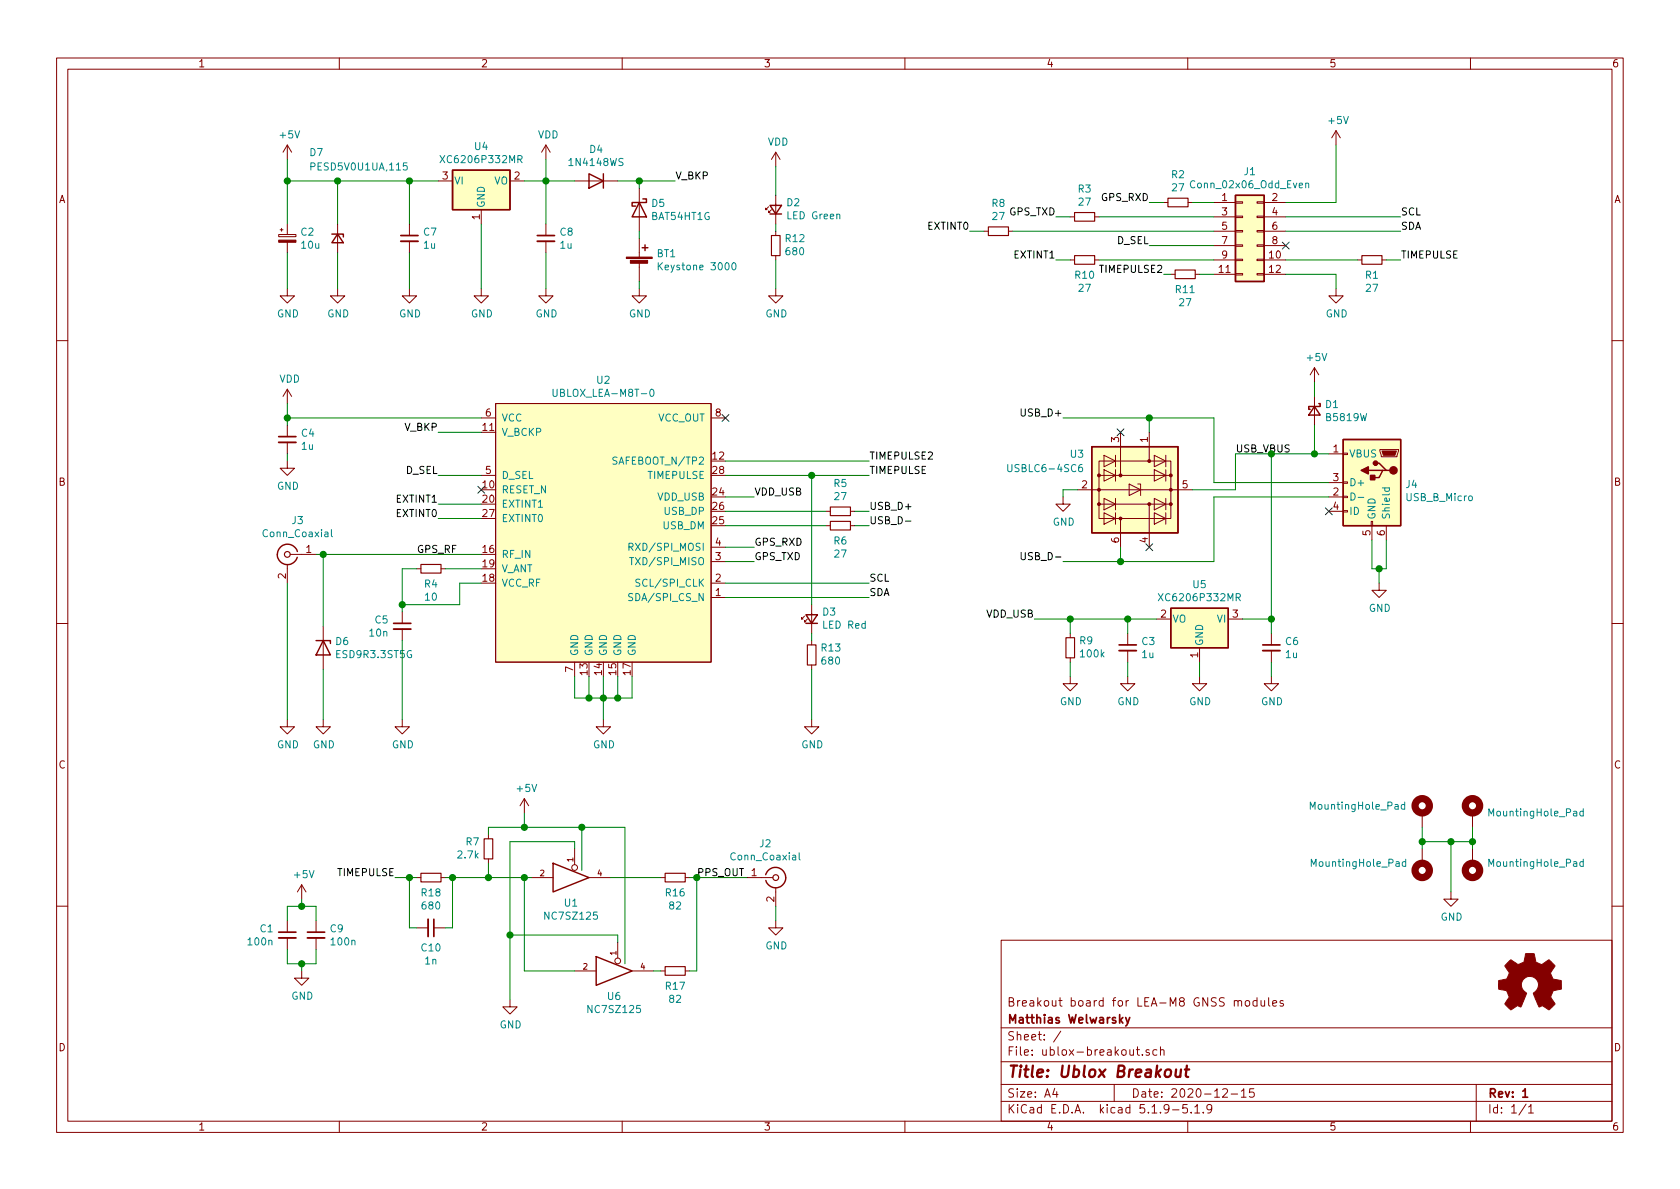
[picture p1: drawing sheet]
EESchema Schematic File Version 4
EELAYER 30 0
EELAYER END
$Descr A4 11693 8268
encoding utf-8
Sheet 1 1
Title "Ublox Breakout"
Date "2020-12-15"
Rev "1"
Comp "Matthias Welwarsky"
Comment1 "Breakout board for LEA-M8 GNSS modules"
Comment2 ""
Comment3 ""
Comment4 ""
$EndDescr
Wire Wire Line
	4000 4700 4000 4850
Wire Wire Line
	4000 4850 4100 4850
Wire Wire Line
	4300 4850 4300 4700
Wire Wire Line
	4100 4700 4100 4850
Connection ~ 4100 4850
Wire Wire Line
	4100 4850 4200 4850
Wire Wire Line
	4200 4700 4200 4850
Connection ~ 4200 4850
Wire Wire Line
	4200 4850 4300 4850
Wire Wire Line
	4200 5000 4200 4850
Wire Wire Line
	2000 4050 2000 5000
Wire Wire Line
	2800 4450 2800 5000
Wire Wire Line
	2800 3950 2900 3950
Wire Wire Line
	2800 3950 2800 4200
Text Label 2900 3850 0    50   ~ 0
GPS_RF
Wire Wire Line
	2000 3150 2000 3200
Wire Wire Line
	5050 3450 5250 3450
Wire Wire Line
	5250 3800 5050 3800
Wire Wire Line
	5250 3900 5050 3900
$Comp
L power:GND #PWR09
U 1 1
P 2000 3200
F 0 "#PWR09" H 2000 2950 50  0001 C CNN
F 1 "GND" H 2005 3027 50  0000 C CNN
F 2 "" H 2000 3200 50  0001 C CNN
F 3 "" H 2000 3200 50  0001 C CNN
	1    2000 3200
	1    0    0    -1  
$EndComp
$Comp
L power:GND #PWR011
U 1 1
P 2000 5000
F 0 "#PWR011" H 2000 4750 50  0001 C CNN
F 1 "GND" H 2005 4827 50  0000 C CNN
F 2 "" H 2000 5000 50  0001 C CNN
F 3 "" H 2000 5000 50  0001 C CNN
	1    2000 5000
	1    0    0    -1  
$EndComp
$Comp
L power:GND #PWR012
U 1 1
P 2800 5000
F 0 "#PWR012" H 2800 4750 50  0001 C CNN
F 1 "GND" H 2805 4827 50  0000 C CNN
F 2 "" H 2800 5000 50  0001 C CNN
F 3 "" H 2800 5000 50  0001 C CNN
	1    2800 5000
	1    0    0    -1  
$EndComp
$Comp
L power:GND #PWR013
U 1 1
P 4200 5000
F 0 "#PWR013" H 4200 4750 50  0001 C CNN
F 1 "GND" H 4205 4827 50  0000 C CNN
F 2 "" H 4200 5000 50  0001 C CNN
F 3 "" H 4200 5000 50  0001 C CNN
	1    4200 5000
	1    0    0    -1  
$EndComp
$Comp
L power:VDD #PWR04
U 1 1
P 2000 2800
F 0 "#PWR04" H 2000 2650 50  0001 C CNN
F 1 "VDD" H 2017 2973 50  0000 C CNN
F 2 "" H 2000 2800 50  0001 C CNN
F 3 "" H 2000 2800 50  0001 C CNN
	1    2000 2800
	1    0    0    -1  
$EndComp
$Comp
L power:+5V #PWR01
U 1 1
P 9300 1000
F 0 "#PWR01" H 9300 850 50  0001 C CNN
F 1 "+5V" H 9315 1173 50  0000 C CNN
F 2 "" H 9300 1000 50  0001 C CNN
F 3 "" H 9300 1000 50  0001 C CNN
	1    9300 1000
	1    0    0    -1  
$EndComp
Text Label 5250 3800 0    50   ~ 0
GPS_RXD
Text Label 5250 3900 0    50   ~ 0
GPS_TXD
Text Label 6050 3550 0    50   ~ 0
USB_D+
Text Label 6050 3650 0    50   ~ 0
USB_D-
Wire Wire Line
	5750 3650 5050 3650
Text Label 5250 3450 0    50   ~ 0
VDD_USB
Wire Wire Line
	4300 4850 4400 4850
Wire Wire Line
	4400 4850 4400 4700
Connection ~ 4300 4850
Wire Wire Line
	2200 3850 2250 3850
Wire Wire Line
	3100 3950 3350 3950
Wire Wire Line
	2800 4200 3200 4200
Wire Wire Line
	3200 4200 3200 4050
Wire Wire Line
	3200 4050 3350 4050
Connection ~ 2800 4200
Wire Wire Line
	2800 4200 2800 4250
Wire Wire Line
	9300 1400 9300 1000
Wire Wire Line
	8950 1400 9300 1400
Wire Wire Line
	8000 1400 8100 1400
Wire Wire Line
	7350 1500 7450 1500
Wire Wire Line
	7350 1800 7450 1800
Wire Wire Line
	8100 1900 8150 1900
Text Label 8000 1400 2    50   ~ 0
GPS_RXD
Text Label 7350 1500 2    50   ~ 0
GPS_TXD
Wire Wire Line
	9750 1800 9650 1800
Wire Wire Line
	9300 1900 8950 1900
Text Label 7350 1800 2    50   ~ 0
EXTINT1
Text Label 6750 1600 2    50   ~ 0
EXTINT0
Text Label 8100 1900 2    50   ~ 0
TIMEPULSE2
Text Label 9750 1800 0    50   ~ 0
TIMEPULSE
$Comp
L power:GND #PWR0106
U 1 1
P 9300 2000
F 0 "#PWR0106" H 9300 1750 50  0001 C CNN
F 1 "GND" H 9305 1827 50  0000 C CNN
F 2 "" H 9300 2000 50  0001 C CNN
F 3 "" H 9300 2000 50  0001 C CNN
	1    9300 2000
	1    0    0    -1  
$EndComp
Wire Wire Line
	9300 1900 9300 2000
Wire Wire Line
	6050 3300 5650 3300
Text Label 6050 3200 0    50   ~ 0
TIMEPULSE2
Wire Wire Line
	6050 3200 5050 3200
Text Label 6050 3300 0    50   ~ 0
TIMEPULSE
Wire Wire Line
	8300 1400 8450 1400
Wire Wire Line
	7650 1500 8450 1500
Wire Wire Line
	7650 1800 8450 1800
Wire Wire Line
	8350 1900 8450 1900
NoConn ~ 3350 3400
Text Label 8600 3150 0    50   ~ 0
USB_VBUS
Wire Wire Line
	8450 3450 9250 3450
Wire Wire Line
	8450 3900 8450 3450
Wire Wire Line
	8450 3350 8450 2900
Wire Wire Line
	9250 3350 8450 3350
Wire Wire Line
	8600 3400 8300 3400
Wire Wire Line
	8600 3150 8600 3400
Wire Wire Line
	9250 3150 9150 3150
Text Label 7400 3900 2    50   ~ 0
USB_D-
Text Label 7400 2900 2    50   ~ 0
USB_D+
Wire Wire Line
	7400 3400 7400 3450
Wire Wire Line
	9600 3950 9650 3950
Wire Wire Line
	9600 3950 9600 4050
$Comp
L power:GND #PWR016
U 1 1
P 9600 4050
F 0 "#PWR016" H 9600 3800 50  0001 C CNN
F 1 "GND" H 9605 3877 50  0000 C CNN
F 2 "" H 9600 4050 50  0001 C CNN
F 3 "" H 9600 4050 50  0001 C CNN
	1    9600 4050
	1    0    0    -1  
$EndComp
$Comp
L power:GND #PWR015
U 1 1
P 7400 3450
F 0 "#PWR015" H 7400 3200 50  0001 C CNN
F 1 "GND" H 7405 3277 50  0000 C CNN
F 2 "" H 7400 3450 50  0001 C CNN
F 3 "" H 7400 3450 50  0001 C CNN
	1    7400 3450
	1    0    0    -1  
$EndComp
Wire Wire Line
	9650 3950 9650 3750
Connection ~ 9600 3950
Wire Wire Line
	9550 3950 9600 3950
Wire Wire Line
	9550 3750 9550 3950
NoConn ~ 9250 3550
Wire Wire Line
	6050 3650 5950 3650
Wire Wire Line
	6050 3550 5950 3550
Wire Wire Line
	5050 3550 5750 3550
Wire Wire Line
	9450 1800 8950 1800
NoConn ~ 8950 1700
Wire Wire Line
	6050 4050 5050 4050
Wire Wire Line
	6050 4150 5050 4150
Text Label 6050 4150 0    50   ~ 0
SDA
Text Label 6050 4050 0    50   ~ 0
SCL
Text Label 9750 1600 0    50   ~ 0
SDA
Text Label 9750 1500 0    50   ~ 0
SCL
Wire Wire Line
	3050 3500 3350 3500
Wire Wire Line
	3050 3600 3350 3600
Text Label 3050 3600 2    50   ~ 0
EXTINT0
Text Label 3050 3500 2    50   ~ 0
EXTINT1
Wire Wire Line
	6750 1600 6850 1600
Wire Wire Line
	7050 1600 8450 1600
Wire Wire Line
	7450 4300 7450 4400
Wire Wire Line
	8850 3150 8850 4300
Wire Wire Line
	8650 4300 8850 4300
Connection ~ 8850 3150
Wire Wire Line
	8850 3150 8600 3150
$Comp
L power:GND #PWR0101
U 1 1
P 7450 4700
F 0 "#PWR0101" H 7450 4450 50  0001 C CNN
F 1 "GND" H 7455 4527 50  0000 C CNN
F 2 "" H 7450 4700 50  0001 C CNN
F 3 "" H 7450 4700 50  0001 C CNN
	1    7450 4700
	1    0    0    -1  
$EndComp
Wire Wire Line
	7450 4600 7450 4700
Wire Wire Line
	7200 4300 7450 4300
Text Label 7200 4300 2    50   ~ 0
VDD_USB
Wire Wire Line
	9150 2950 9150 3150
Connection ~ 9150 3150
Wire Wire Line
	9150 3150 8850 3150
$Comp
L power:+5V #PWR0102
U 1 1
P 9150 2650
F 0 "#PWR0102" H 9150 2500 50  0001 C CNN
F 1 "+5V" H 9165 2823 50  0000 C CNN
F 2 "" H 9150 2650 50  0001 C CNN
F 3 "" H 9150 2650 50  0001 C CNN
	1    9150 2650
	1    0    0    -1  
$EndComp
Wire Wire Line
	9150 2650 9150 2750
Wire Wire Line
	9900 5750 9900 5850
Wire Wire Line
	10250 5750 10250 5850
Wire Wire Line
	9900 5850 10100 5850
Connection ~ 9900 5850
Wire Wire Line
	9900 5850 9900 5900
Wire Wire Line
	10100 6200 10100 5850
Connection ~ 10100 5850
Wire Wire Line
	10100 5850 10250 5850
$Comp
L power:GND #PWR0103
U 1 1
P 10100 6200
F 0 "#PWR0103" H 10100 5950 50  0001 C CNN
F 1 "GND" H 10105 6027 50  0000 C CNN
F 2 "" H 10100 6200 50  0001 C CNN
F 3 "" H 10100 6200 50  0001 C CNN
	1    10100 6200
	1    0    0    -1  
$EndComp
Wire Wire Line
	10250 5850 10250 5900
Connection ~ 10250 5850
NoConn ~ 5050 2900
$Comp
L power:VDD #PWR0104
U 1 1
P 5400 1150
F 0 "#PWR0104" H 5400 1000 50  0001 C CNN
F 1 "VDD" H 5417 1323 50  0000 C CNN
F 2 "" H 5400 1150 50  0001 C CNN
F 3 "" H 5400 1150 50  0001 C CNN
	1    5400 1150
	1    0    0    -1  
$EndComp
Wire Wire Line
	5400 1150 5400 1350
Wire Wire Line
	5400 1550 5400 1600
$Comp
L power:GND #PWR0105
U 1 1
P 5400 2000
F 0 "#PWR0105" H 5400 1750 50  0001 C CNN
F 1 "GND" H 5405 1827 50  0000 C CNN
F 2 "" H 5400 2000 50  0001 C CNN
F 3 "" H 5400 2000 50  0001 C CNN
	1    5400 2000
	1    0    0    -1  
$EndComp
Wire Wire Line
	5400 1800 5400 2000
Wire Wire Line
	5650 4400 5650 4450
$Comp
L power:GND #PWR0107
U 1 1
P 5650 5000
F 0 "#PWR0107" H 5650 4750 50  0001 C CNN
F 1 "GND" H 5655 4827 50  0000 C CNN
F 2 "" H 5650 5000 50  0001 C CNN
F 3 "" H 5650 5000 50  0001 C CNN
	1    5650 5000
	1    0    0    -1  
$EndComp
Wire Wire Line
	5650 4650 5650 5000
Wire Wire Line
	5650 3300 5650 4200
Connection ~ 5650 3300
Wire Wire Line
	5650 3300 5050 3300
$Comp
L power:GND #PWR0108
U 1 1
P 8850 4700
F 0 "#PWR0108" H 8850 4450 50  0001 C CNN
F 1 "GND" H 8855 4527 50  0000 C CNN
F 2 "" H 8850 4700 50  0001 C CNN
F 3 "" H 8850 4700 50  0001 C CNN
	1    8850 4700
	1    0    0    -1  
$EndComp
Wire Wire Line
	8850 4300 8850 4400
Wire Wire Line
	8850 4600 8850 4700
Connection ~ 8850 4300
$Comp
L power:GND #PWR0109
U 1 1
P 3350 2000
F 0 "#PWR0109" H 3350 1750 50  0001 C CNN
F 1 "GND" H 3355 1827 50  0000 C CNN
F 2 "" H 3350 2000 50  0001 C CNN
F 3 "" H 3350 2000 50  0001 C CNN
	1    3350 2000
	1    0    0    -1  
$EndComp
$Comp
L power:+5V #PWR0110
U 1 1
P 2000 1100
F 0 "#PWR0110" H 2000 950 50  0001 C CNN
F 1 "+5V" H 2015 1273 50  0000 C CNN
F 2 "" H 2000 1100 50  0001 C CNN
F 3 "" H 2000 1100 50  0001 C CNN
	1    2000 1100
	1    0    0    -1  
$EndComp
$Comp
L power:VDD #PWR0111
U 1 1
P 3800 1100
F 0 "#PWR0111" H 3800 950 50  0001 C CNN
F 1 "VDD" H 3817 1273 50  0000 C CNN
F 2 "" H 3800 1100 50  0001 C CNN
F 3 "" H 3800 1100 50  0001 C CNN
	1    3800 1100
	1    0    0    -1  
$EndComp
$Comp
L power:GND #PWR0112
U 1 1
P 3800 2000
F 0 "#PWR0112" H 3800 1750 50  0001 C CNN
F 1 "GND" H 3805 1827 50  0000 C CNN
F 2 "" H 3800 2000 50  0001 C CNN
F 3 "" H 3800 2000 50  0001 C CNN
	1    3800 2000
	1    0    0    -1  
$EndComp
$Comp
L power:GND #PWR0113
U 1 1
P 2850 2000
F 0 "#PWR0113" H 2850 1750 50  0001 C CNN
F 1 "GND" H 2855 1827 50  0000 C CNN
F 2 "" H 2850 2000 50  0001 C CNN
F 3 "" H 2850 2000 50  0001 C CNN
	1    2850 2000
	1    0    0    -1  
$EndComp
Wire Wire Line
	2850 1750 2850 2000
Wire Wire Line
	3350 1550 3350 2000
Wire Wire Line
	3800 1100 3800 1250
Wire Wire Line
	3800 1750 3800 2000
Wire Wire Line
	3050 1250 2850 1250
Wire Wire Line
	3650 1250 3800 1250
Connection ~ 3800 1250
Wire Wire Line
	3800 1250 3800 1550
Wire Wire Line
	3800 1250 4000 1250
$Comp
L power:GND #PWR0116
U 1 1
P 4450 2000
F 0 "#PWR0116" H 4450 1750 50  0001 C CNN
F 1 "GND" H 4455 1827 50  0000 C CNN
F 2 "" H 4450 2000 50  0001 C CNN
F 3 "" H 4450 2000 50  0001 C CNN
	1    4450 2000
	1    0    0    -1  
$EndComp
Wire Wire Line
	4450 1950 4450 2000
Wire Wire Line
	2000 2900 3350 2900
Wire Wire Line
	3050 3000 3350 3000
Text Label 3050 3000 2    50   ~ 0
V_BKP
Wire Wire Line
	4700 1250 4450 1250
Connection ~ 4450 1250
Text Label 4700 1250 0    50   ~ 0
V_BKP
Wire Wire Line
	8000 1700 8450 1700
Text Label 8000 1700 2    50   ~ 0
D_SEL
Wire Wire Line
	3050 3300 3350 3300
Text Label 3050 3300 2    50   ~ 0
D_SEL
Wire Wire Line
	2000 2800 2000 2900
Connection ~ 2000 2900
Wire Wire Line
	2000 2900 2000 2950
$Comp
L power:GND #PWR0120
U 1 1
P 2250 5000
F 0 "#PWR0120" H 2250 4750 50  0001 C CNN
F 1 "GND" H 2255 4827 50  0000 C CNN
F 2 "" H 2250 5000 50  0001 C CNN
F 3 "" H 2250 5000 50  0001 C CNN
	1    2250 5000
	1    0    0    -1  
$EndComp
Wire Wire Line
	2250 3850 2250 4350
Wire Wire Line
	2250 4650 2250 5000
Connection ~ 2250 3850
Wire Wire Line
	2250 3850 3350 3850
Wire Wire Line
	4300 1250 4450 1250
Wire Wire Line
	4450 1250 4450 1300
Wire Wire Line
	4450 1600 4450 1650
$Comp
L power:GND #PWR02
U 1 1
P 2000 2000
F 0 "#PWR02" H 2000 1750 50  0001 C CNN
F 1 "GND" H 2005 1827 50  0000 C CNN
F 2 "" H 2000 2000 50  0001 C CNN
F 3 "" H 2000 2000 50  0001 C CNN
	1    2000 2000
	1    0    0    -1  
$EndComp
Wire Wire Line
	2000 1750 2000 2000
Wire Wire Line
	2850 1250 2850 1550
Connection ~ 2850 1250
Wire Wire Line
	2850 1250 2350 1250
$Comp
L power:GND #PWR0121
U 1 1
P 8350 4700
F 0 "#PWR0121" H 8350 4450 50  0001 C CNN
F 1 "GND" H 8355 4527 50  0000 C CNN
F 2 "" H 8350 4700 50  0001 C CNN
F 3 "" H 8350 4700 50  0001 C CNN
	1    8350 4700
	1    0    0    -1  
$EndComp
Wire Wire Line
	8350 4600 8350 4700
$Comp
L power:GND #PWR0122
U 1 1
P 7850 4700
F 0 "#PWR0122" H 7850 4450 50  0001 C CNN
F 1 "GND" H 7855 4527 50  0000 C CNN
F 2 "" H 7850 4700 50  0001 C CNN
F 3 "" H 7850 4700 50  0001 C CNN
	1    7850 4700
	1    0    0    -1  
$EndComp
Wire Wire Line
	7450 4300 7850 4300
Connection ~ 7450 4300
Wire Wire Line
	7850 4300 7850 4400
Wire Wire Line
	7850 4600 7850 4700
Connection ~ 7850 4300
Wire Wire Line
	7850 4300 8050 4300
Wire Wire Line
	7400 2900 8000 2900
Wire Wire Line
	7400 3400 7500 3400
Wire Wire Line
	8000 2900 8000 3000
Connection ~ 8000 2900
Wire Wire Line
	8000 2900 8450 2900
NoConn ~ 7800 3000
NoConn ~ 8000 3800
Wire Wire Line
	2100 6700 2100 6750
$Comp
L power:GND #PWR0119
U 1 1
P 2100 6750
F 0 "#PWR0119" H 2100 6500 50  0001 C CNN
F 1 "GND" H 2105 6577 50  0000 C CNN
F 2 "" H 2100 6750 50  0001 C CNN
F 3 "" H 2100 6750 50  0001 C CNN
	1    2100 6750
	1    0    0    -1  
$EndComp
$Comp
L power:+5V #PWR0118
U 1 1
P 2100 6250
F 0 "#PWR0118" H 2100 6100 50  0001 C CNN
F 1 "+5V" H 2115 6423 50  0000 C CNN
F 2 "" H 2100 6250 50  0001 C CNN
F 3 "" H 2100 6250 50  0001 C CNN
	1    2100 6250
	1    0    0    -1  
$EndComp
Text Label 2750 6100 2    50   ~ 0
TIMEPULSE
$Comp
L power:GND #PWR0115
U 1 1
P 5400 6400
F 0 "#PWR0115" H 5400 6150 50  0001 C CNN
F 1 "GND" H 5405 6227 50  0000 C CNN
F 2 "" H 5400 6400 50  0001 C CNN
F 3 "" H 5400 6400 50  0001 C CNN
	1    5400 6400
	1    0    0    -1  
$EndComp
Wire Wire Line
	5400 6300 5400 6400
Wire Wire Line
	4800 6100 4850 6100
Wire Wire Line
	4850 6100 5200 6100
Text Label 4850 6100 0    50   ~ 0
PPS_OUT
Connection ~ 4850 6100
Wire Wire Line
	4850 6750 4850 6100
Wire Wire Line
	4250 6100 4600 6100
Wire Wire Line
	7800 3800 7800 3900
Wire Wire Line
	7400 3900 7800 3900
Wire Wire Line
	7800 3900 8450 3900
Connection ~ 7800 3900
$Comp
L Connector:Conn_Coaxial J3
U 1 1
P 2000 3850
F 0 "J3" H 1928 4088 50  0000 C CNN
F 1 "Conn_Coaxial" H 1928 3997 50  0000 C CNN
F 2 "Connector_Coaxial:SMA_Amphenol_132134_Vertical" H 2000 3850 50  0001 C CNN
F 3 " ~" H 2000 3850 50  0001 C CNN
	1    2000 3850
	-1   0    0    -1  
$EndComp
$Comp
L Device:C_Small C5
U 1 1
P 2800 4350
F 0 "C5" H 2708 4396 50  0000 R CNN
F 1 "10n" H 2708 4305 50  0000 R CNN
F 2 "Capacitor_SMD:C_0603_1608Metric" H 2800 4350 50  0001 C CNN
F 3 "~" H 2800 4350 50  0001 C CNN
F 4 "C57112" H 2800 4350 50  0001 C CNN "JLCPN"
F 5 "0603B103K500NT" H 2800 4350 50  0001 C CNN "MPN"
	1    2800 4350
	1    0    0    -1  
$EndComp
$Comp
L Device:R_Small R4
U 1 1
P 3000 3950
F 0 "R4" V 3104 3950 50  0000 C CNN
F 1 "10" V 3195 3950 50  0000 C CNN
F 2 "Resistor_SMD:R_0603_1608Metric" H 3000 3950 50  0001 C CNN
F 3 "~" H 3000 3950 50  0001 C CNN
F 4 "C22859" H 3000 3950 50  0001 C CNN "JLCPN"
	1    3000 3950
	0    1    1    0   
$EndComp
$Comp
L Device:C_Small C4
U 1 1
P 2000 3050
F 0 "C4" H 2092 3096 50  0000 L CNN
F 1 "1u" H 2092 3005 50  0000 L CNN
F 2 "Capacitor_SMD:C_0603_1608Metric" H 2000 3050 50  0001 C CNN
F 3 "~" H 2000 3050 50  0001 C CNN
F 4 "C29936" H 2000 3050 50  0001 C CNN "JLCPN"
	1    2000 3050
	1    0    0    -1  
$EndComp
$Comp
L Device:R_Small R2
U 1 1
P 8200 1400
F 0 "R2" V 8004 1400 50  0000 C CNN
F 1 "27" V 8095 1400 50  0000 C CNN
F 2 "Resistor_SMD:R_0603_1608Metric" H 8200 1400 50  0001 C CNN
F 3 "~" H 8200 1400 50  0001 C CNN
F 4 "C25190" H 8200 1400 50  0001 C CNN "JLCPN"
	1    8200 1400
	0    1    1    0   
$EndComp
$Comp
L Device:R_Small R3
U 1 1
P 7550 1500
F 0 "R3" V 7354 1500 50  0000 C CNN
F 1 "27" V 7445 1500 50  0000 C CNN
F 2 "Resistor_SMD:R_0603_1608Metric" H 7550 1500 50  0001 C CNN
F 3 "~" H 7550 1500 50  0001 C CNN
F 4 "C25190" H 7550 1500 50  0001 C CNN "JLCPN"
	1    7550 1500
	0    1    1    0   
$EndComp
$Comp
L Device:R_Small R1
U 1 1
P 9550 1800
F 0 "R1" V 9654 1800 50  0000 C CNN
F 1 "27" V 9745 1800 50  0000 C CNN
F 2 "Resistor_SMD:R_0603_1608Metric" H 9550 1800 50  0001 C CNN
F 3 "~" H 9550 1800 50  0001 C CNN
F 4 "C25190" H 9550 1800 50  0001 C CNN "JLCPN"
	1    9550 1800
	0    1    1    0   
$EndComp
$Comp
L Device:R_Small R5
U 1 1
P 5850 3550
F 0 "R5" V 5654 3550 50  0000 C CNN
F 1 "27" V 5745 3550 50  0000 C CNN
F 2 "Resistor_SMD:R_0603_1608Metric" H 5850 3550 50  0001 C CNN
F 3 "~" H 5850 3550 50  0001 C CNN
F 4 "C25190" H 5850 3550 50  0001 C CNN "JLCPN"
	1    5850 3550
	0    1    1    0   
$EndComp
$Comp
L Device:R_Small R6
U 1 1
P 5850 3650
F 0 "R6" V 5954 3650 50  0000 C CNN
F 1 "27" V 6045 3650 50  0000 C CNN
F 2 "Resistor_SMD:R_0603_1608Metric" H 5850 3650 50  0001 C CNN
F 3 "~" H 5850 3650 50  0001 C CNN
F 4 "C25190" H 5850 3650 50  0001 C CNN "JLCPN"
	1    5850 3650
	0    1    1    0   
$EndComp
$Comp
L project:UBLOX_LEA-M8T-0 U2
U 1 1
P 4200 3250
F 0 "U2" H 4200 3865 50  0000 C CNN
F 1 "UBLOX_LEA-M8T-0" H 4200 3774 50  0000 C CNN
F 2 "RF_GPS:ublox_LEA" H 4200 3250 50  0001 C CNN
F 3 "" H 4200 3250 50  0001 C CNN
	1    4200 3250
	1    0    0    -1  
$EndComp
$Comp
L Connector_Generic:Conn_02x06_Odd_Even J1
U 1 1
P 8650 1600
F 0 "J1" H 8700 2017 50  0000 C CNN
F 1 "Conn_02x06_Odd_Even" H 8700 1926 50  0000 C CNN
F 2 "Connector_PinHeader_2.54mm:PinHeader_2x06_P2.54mm_Vertical" H 8650 1600 50  0001 C CNN
F 3 "~" H 8650 1600 50  0001 C CNN
	1    8650 1600
	1    0    0    -1  
$EndComp
$Comp
L Device:R_Small R10
U 1 1
P 7550 1800
F 0 "R10" V 7654 1800 50  0000 C CNN
F 1 "27" V 7745 1800 50  0000 C CNN
F 2 "Resistor_SMD:R_0603_1608Metric" H 7550 1800 50  0001 C CNN
F 3 "~" H 7550 1800 50  0001 C CNN
F 4 "C25190" H 7550 1800 50  0001 C CNN "JLCPN"
	1    7550 1800
	0    1    1    0   
$EndComp
$Comp
L Device:R_Small R11
U 1 1
P 8250 1900
F 0 "R11" V 8354 1900 50  0000 C CNN
F 1 "27" V 8445 1900 50  0000 C CNN
F 2 "Resistor_SMD:R_0603_1608Metric" H 8250 1900 50  0001 C CNN
F 3 "~" H 8250 1900 50  0001 C CNN
F 4 "C25190" H 8250 1900 50  0001 C CNN "JLCPN"
	1    8250 1900
	0    1    1    0   
$EndComp
$Comp
L ublox-breakout-rescue:USB_B_Micro-Connector J4
U 1 1
P 9550 3350
F 0 "J4" H 9320 3339 50  0000 R CNN
F 1 "USB_B_Micro" H 9320 3248 50  0000 R CNN
F 2 "Connector_USB:USB_Micro-B_Molex_47346-0001" H 9700 3300 50  0001 C CNN
F 3 "~" H 9700 3300 50  0001 C CNN
	1    9550 3350
	-1   0    0    -1  
$EndComp
$Comp
L Device:R_Small R8
U 1 1
P 6950 1600
F 0 "R8" V 6754 1600 50  0000 C CNN
F 1 "27" V 6845 1600 50  0000 C CNN
F 2 "Resistor_SMD:R_0603_1608Metric" H 6950 1600 50  0001 C CNN
F 3 "~" H 6950 1600 50  0001 C CNN
F 4 "C25190" H 6950 1600 50  0001 C CNN "JLCPN"
	1    6950 1600
	0    1    1    0   
$EndComp
$Comp
L Device:R_Small R9
U 1 1
P 7450 4500
F 0 "R9" H 7391 4454 50  0000 R CNN
F 1 "100k" H 7391 4545 50  0000 R CNN
F 2 "Resistor_SMD:R_0603_1608Metric" H 7450 4500 50  0001 C CNN
F 3 "~" H 7450 4500 50  0001 C CNN
F 4 "C25803" H 7450 4500 50  0001 C CNN "JLCPN"
	1    7450 4500
	-1   0    0    1   
$EndComp
$Comp
L Device:D_Schottky_Small D1
U 1 1
P 9150 2850
F 0 "D1" V 9104 2920 50  0000 L CNN
F 1 "B5819W" V 9195 2920 50  0000 L CNN
F 2 "Diode_SMD:D_SOD-123" V 9150 2850 50  0001 C CNN
F 3 "~" V 9150 2850 50  0001 C CNN
F 4 "C8598" H 9150 2850 50  0001 C CNN "JLCPN"
F 5 "B5819W" H 9150 2850 50  0001 C CNN "MPN"
	1    9150 2850
	0    1    1    0   
$EndComp
$Comp
L Mechanical:MountingHole_Pad H2
U 1 1
P 10250 5650
F 0 "H2" H 10350 5699 50  0001 L CNN
F 1 "MountingHole_Pad" H 10350 5653 50  0000 L CNN
F 2 "MountingHole:MountingHole_2.2mm_M2_Pad_Via" H 10250 5650 50  0001 C CNN
F 3 "~" H 10250 5650 50  0001 C CNN
	1    10250 5650
	1    0    0    -1  
$EndComp
$Comp
L Mechanical:MountingHole_Pad H1
U 1 1
P 9900 5650
F 0 "H1" H 10000 5699 50  0001 L CNN
F 1 "MountingHole_Pad" H 9450 5700 50  0000 C CNN
F 2 "MountingHole:MountingHole_2.2mm_M2_Pad_Via" H 9900 5650 50  0001 C CNN
F 3 "~" H 9900 5650 50  0001 C CNN
	1    9900 5650
	1    0    0    -1  
$EndComp
$Comp
L Mechanical:MountingHole_Pad H3
U 1 1
P 9900 6000
F 0 "H3" H 10000 6049 50  0001 L CNN
F 1 "MountingHole_Pad" H 9999 6003 50  0000 L CNN
F 2 "MountingHole:MountingHole_2.2mm_M2_Pad_Via" H 9900 6000 50  0001 C CNN
F 3 "~" H 9900 6000 50  0001 C CNN
	1    9900 6000
	-1   0    0    1   
$EndComp
$Comp
L Mechanical:MountingHole_Pad H4
U 1 1
P 10250 6000
F 0 "H4" H 10350 6049 50  0001 L CNN
F 1 "MountingHole_Pad" H 10150 6003 50  0000 R CNN
F 2 "MountingHole:MountingHole_2.2mm_M2_Pad_Via" H 10250 6000 50  0001 C CNN
F 3 "~" H 10250 6000 50  0001 C CNN
	1    10250 6000
	-1   0    0    1   
$EndComp
$Comp
L Device:LED_Small D2
U 1 1
P 5400 1450
F 0 "D2" V 5446 1380 50  0000 R CNN
F 1 "LED Green" V 5355 1380 50  0000 R CNN
F 2 "LED_SMD:LED_0603_1608Metric" V 5400 1450 50  0001 C CNN
F 3 "~" V 5400 1450 50  0001 C CNN
F 4 "C72043" H 5400 1450 50  0001 C CNN "JLCPN"
	1    5400 1450
	0    -1   -1   0   
$EndComp
$Comp
L Device:R_Small R12
U 1 1
P 5400 1700
F 0 "R12" H 5341 1654 50  0000 R CNN
F 1 "680" H 5341 1745 50  0000 R CNN
F 2 "Resistor_SMD:R_0603_1608Metric" H 5400 1700 50  0001 C CNN
F 3 "~" H 5400 1700 50  0001 C CNN
F 4 "C23228" H 5400 1700 50  0001 C CNN "JLCPN"
	1    5400 1700
	-1   0    0    1   
$EndComp
$Comp
L Device:LED_Small D3
U 1 1
P 5650 4300
F 0 "D3" V 5696 4230 50  0000 R CNN
F 1 "LED Red" V 5605 4230 50  0000 R CNN
F 2 "LED_SMD:LED_0603_1608Metric" V 5650 4300 50  0001 C CNN
F 3 "~" V 5650 4300 50  0001 C CNN
F 4 "C2286" H 5650 4300 50  0001 C CNN "JLCPN"
	1    5650 4300
	0    -1   -1   0   
$EndComp
$Comp
L Device:R_Small R13
U 1 1
P 5650 4550
F 0 "R13" H 5591 4504 50  0000 R CNN
F 1 "680" H 5591 4595 50  0000 R CNN
F 2 "Resistor_SMD:R_0603_1608Metric" H 5650 4550 50  0001 C CNN
F 3 "~" H 5650 4550 50  0001 C CNN
F 4 "C23228" H 5650 4550 50  0001 C CNN "JLCPN"
	1    5650 4550
	-1   0    0    1   
$EndComp
$Comp
L Device:C_Small C6
U 1 1
P 8850 4500
F 0 "C6" H 8942 4546 50  0000 L CNN
F 1 "1u" H 8942 4455 50  0000 L CNN
F 2 "Capacitor_SMD:C_0603_1608Metric" H 8850 4500 50  0001 C CNN
F 3 "~" H 8850 4500 50  0001 C CNN
F 4 "C29936" H 8850 4500 50  0001 C CNN "JLCPN"
	1    8850 4500
	1    0    0    -1  
$EndComp
$Comp
L Regulator_Linear:XC6206PxxxMR U4
U 1 1
P 3350 1250
F 0 "U4" H 3350 1492 50  0000 C CNN
F 1 "XC6206P332MR" H 3350 1401 50  0000 C CNN
F 2 "Package_TO_SOT_SMD:SOT-23" H 3350 1475 50  0001 C CIN
F 3 "https://www.torexsemi.com/file/xc6206/XC6206.pdf" H 3350 1250 50  0001 C CNN
F 4 "C5446" H 3350 1250 50  0001 C CNN "JLCPN"
	1    3350 1250
	1    0    0    -1  
$EndComp
$Comp
L Device:C_Small C7
U 1 1
P 2850 1650
F 0 "C7" H 2942 1696 50  0000 L CNN
F 1 "1u" H 2942 1605 50  0000 L CNN
F 2 "Capacitor_SMD:C_0603_1608Metric" H 2850 1650 50  0001 C CNN
F 3 "~" H 2850 1650 50  0001 C CNN
F 4 "C29936" H 2850 1650 50  0001 C CNN "JLCPN"
	1    2850 1650
	1    0    0    -1  
$EndComp
$Comp
L Device:C_Small C8
U 1 1
P 3800 1650
F 0 "C8" H 3892 1696 50  0000 L CNN
F 1 "1u" H 3892 1605 50  0000 L CNN
F 2 "Capacitor_SMD:C_0603_1608Metric" H 3800 1650 50  0001 C CNN
F 3 "~" H 3800 1650 50  0001 C CNN
F 4 "C29936" H 3800 1650 50  0001 C CNN "JLCPN"
	1    3800 1650
	1    0    0    -1  
$EndComp
$Comp
L Device:Battery_Cell BT1
U 1 1
P 4450 1850
F 0 "BT1" H 4568 1946 50  0000 L CNN
F 1 "Keystone 3000" H 4568 1855 50  0000 L CNN
F 2 "Battery:BatteryHolder_Keystone_3000_1x12mm" V 4450 1910 50  0001 C CNN
F 3 "~" V 4450 1910 50  0001 C CNN
	1    4450 1850
	1    0    0    -1  
$EndComp
$Comp
L Diode:1N4148WS D4
U 1 1
P 4150 1250
F 0 "D4" H 4150 1033 50  0000 C CNN
F 1 "1N4148WS" H 4150 1124 50  0000 C CNN
F 2 "Diode_SMD:D_SOD-323" H 4150 1075 50  0001 C CNN
F 3 "https://www.vishay.com/docs/85751/1n4148ws.pdf" H 4150 1250 50  0001 C CNN
F 4 "C2128" H 4150 1250 50  0001 C CNN "JLCPN"
	1    4150 1250
	-1   0    0    1   
$EndComp
$Comp
L Connector:Conn_Coaxial J2
U 1 1
P 5400 6100
F 0 "J2" H 5328 6338 50  0000 C CNN
F 1 "Conn_Coaxial" H 5328 6247 50  0000 C CNN
F 2 "Connector_Coaxial:SMA_Amphenol_132134_Vertical" H 5400 6100 50  0001 C CNN
F 3 " ~" H 5400 6100 50  0001 C CNN
	1    5400 6100
	1    0    0    -1  
$EndComp
$Comp
L Device:R_Small R16
U 1 1
P 4700 6100
F 0 "R16" V 4804 6100 50  0000 C CNN
F 1 "82" V 4895 6100 50  0000 C CNN
F 2 "Resistor_SMD:R_0603_1608Metric" H 4700 6100 50  0001 C CNN
F 3 "~" H 4700 6100 50  0001 C CNN
F 4 "C23255" H 4700 6100 50  0001 C CNN "JLCPN"
	1    4700 6100
	0    1    1    0   
$EndComp
$Comp
L Device:R_Small R17
U 1 1
P 4700 6750
F 0 "R17" V 4804 6750 50  0000 C CNN
F 1 "82" V 4895 6750 50  0000 C CNN
F 2 "Resistor_SMD:R_0603_1608Metric" H 4700 6750 50  0001 C CNN
F 3 "~" H 4700 6750 50  0001 C CNN
F 4 "C23255" H 4700 6750 50  0001 C CNN "JLCPN"
	1    4700 6750
	0    1    1    0   
$EndComp
$Comp
L Device:C_Small C1
U 1 1
P 2000 6500
F 0 "C1" H 1908 6546 50  0000 R CNN
F 1 "100n" H 1908 6455 50  0000 R CNN
F 2 "Capacitor_SMD:C_0603_1608Metric" H 2000 6500 50  0001 C CNN
F 3 "~" H 2000 6500 50  0001 C CNN
F 4 "C14663" H 2000 6500 50  0001 C CNN "JLCPN"
	1    2000 6500
	1    0    0    -1  
$EndComp
$Comp
L Device:D_Zener D6
U 1 1
P 2250 4500
F 0 "D6" V 2204 4580 50  0000 L CNN
F 1 "ESD9R3.3ST5G" V 2295 4580 50  0000 L CNN
F 2 "Diode_SMD:D_SOD-923" V 2250 4500 50  0001 C CNN
F 3 "~" V 2250 4500 50  0001 C CNN
	1    2250 4500
	0    1    1    0   
$EndComp
$Comp
L Device:D_Schottky D5
U 1 1
P 4450 1450
F 0 "D5" V 4404 1530 50  0000 L CNN
F 1 "BAT54HT1G" V 4495 1530 50  0000 L CNN
F 2 "Diode_SMD:D_SOD-323" V 4450 1450 50  0001 C CNN
F 3 "~" V 4450 1450 50  0001 C CNN
F 4 "C21107" H 4450 1450 50  0001 C CNN "JLCPN"
	1    4450 1450
	0    1    1    0   
$EndComp
$Comp
L Device:CP_Small C2
U 1 1
P 2000 1650
F 0 "C2" H 2088 1696 50  0000 L CNN
F 1 "10u" H 2088 1605 50  0000 L CNN
F 2 "Capacitor_Tantalum_SMD:CP_EIA-3216-18_Kemet-A" H 2000 1650 50  0001 C CNN
F 3 "~" H 2000 1650 50  0001 C CNN
F 4 "C7171" H 2000 1650 50  0001 C CNN "JLCPN"
	1    2000 1650
	1    0    0    -1  
$EndComp
$Comp
L Graphic:Logo_Open_Hardware_Small OSHW1
U 1 1
P 10650 6850
F 0 "OSHW1" H 10650 7125 50  0001 C CNN
F 1 "Logo_Open_Hardware_Small" H 10650 6625 50  0001 C CNN
F 2 "Symbol:OSHW-Logo2_9.8x8mm_SilkScreen" H 10650 6850 50  0001 C CNN
F 3 "~" H 10650 6850 50  0001 C CNN
	1    10650 6850
	1    0    0    -1  
$EndComp
$Comp
L Regulator_Linear:XC6206PxxxMR U5
U 1 1
P 8350 4300
F 0 "U5" H 8350 4542 50  0000 C CNN
F 1 "XC6206P332MR" H 8350 4451 50  0000 C CNN
F 2 "Package_TO_SOT_SMD:SOT-23" H 8350 4525 50  0001 C CIN
F 3 "https://www.torexsemi.com/file/xc6206/XC6206.pdf" H 8350 4300 50  0001 C CNN
F 4 "C5446" H 8350 4300 50  0001 C CNN "JLCPN"
	1    8350 4300
	-1   0    0    -1  
$EndComp
$Comp
L Device:C_Small C3
U 1 1
P 7850 4500
F 0 "C3" H 7942 4546 50  0000 L CNN
F 1 "1u" H 7942 4455 50  0000 L CNN
F 2 "Capacitor_SMD:C_0603_1608Metric" H 7850 4500 50  0001 C CNN
F 3 "~" H 7850 4500 50  0001 C CNN
F 4 "C29936" H 7850 4500 50  0001 C CNN "JLCPN"
	1    7850 4500
	1    0    0    -1  
$EndComp
$Comp
L Power_Protection:USBLC6-4SC6 U3
U 1 1
P 7900 3400
F 0 "U3" V 7650 3050 50  0000 R CNN
F 1 "USBLC6-4SC6" V 7750 3050 50  0000 R CNN
F 2 "Package_TO_SOT_SMD:SOT-23-6" H 7900 2900 50  0001 C CNN
F 3 "https://www.st.com/resource/en/datasheet/usblc6-4.pdf" H 8100 3750 50  0001 C CNN
F 4 "C111212" H 7900 3400 50  0001 C CNN "JLCPN"
	1    7900 3400
	0    1    1    0   
$EndComp
$Comp
L 74xGxx:74LVC1G125 U1
U 1 1
P 4000 6100
F 0 "U1" H 3975 5925 50  0000 C CNN
F 1 "NC7SZ125" H 3975 5834 50  0000 C CNN
F 2 "Package_TO_SOT_SMD:SOT-353_SC-70-5" H 4000 6100 50  0001 C CNN
F 3 "http://www.ti.com/lit/sg/scyt129e/scyt129e.pdf" H 4000 6100 50  0001 C CNN
F 4 "C112084" H 4000 6100 50  0001 C CNN "JLCPN"
	1    4000 6100
	1    0    0    -1  
$EndComp
$Comp
L 74xGxx:74LVC1G125 U6
U 1 1
P 4300 6750
F 0 "U6" H 4275 6575 50  0000 C CNN
F 1 "NC7SZ125" H 4275 6484 50  0000 C CNN
F 2 "Package_TO_SOT_SMD:SOT-353_SC-70-5" H 4300 6750 50  0001 C CNN
F 3 "http://www.ti.com/lit/sg/scyt129e/scyt129e.pdf" H 4300 6750 50  0001 C CNN
F 4 "C112084" H 4300 6750 50  0001 C CNN "JLCPN"
	1    4300 6750
	1    0    0    -1  
$EndComp
$Comp
L Device:R_Small R18
U 1 1
P 3000 6100
F 0 "R18" V 3104 6100 50  0000 C CNN
F 1 "680" V 3195 6100 50  0000 C CNN
F 2 "Resistor_SMD:R_0603_1608Metric" H 3000 6100 50  0001 C CNN
F 3 "~" H 3000 6100 50  0001 C CNN
F 4 "C23228" H 3000 6100 50  0001 C CNN "JLCPN"
	1    3000 6100
	0    1    1    0   
$EndComp
$Comp
L Device:R_Small R7
U 1 1
P 3400 5900
F 0 "R7" H 3459 5854 50  0000 L CNN
F 1 "2.7k" H 3459 5945 50  0000 L CNN
F 2 "Resistor_SMD:R_0603_1608Metric" H 3400 5900 50  0001 C CNN
F 3 "~" H 3400 5900 50  0001 C CNN
F 4 "C13167" H 3400 5900 50  0001 C CNN "JLCPN"
	1    3400 5900
	-1   0    0    1   
$EndComp
Wire Wire Line
	2750 6100 2850 6100
Wire Wire Line
	3100 6100 3150 6100
Wire Wire Line
	3400 6000 3400 6100
Connection ~ 3400 6100
Wire Wire Line
	3400 6100 3650 6100
Wire Wire Line
	3650 6100 3650 6750
Wire Wire Line
	3650 6750 4000 6750
Connection ~ 3650 6100
Wire Wire Line
	3650 6100 3700 6100
Wire Wire Line
	3400 5750 3400 5800
Wire Wire Line
	3400 5750 3650 5750
Wire Wire Line
	4050 5750 4050 6050
Wire Wire Line
	4800 6750 4850 6750
Wire Wire Line
	4550 6750 4600 6750
Wire Wire Line
	4050 5750 4350 5750
Wire Wire Line
	4350 5750 4350 6700
Connection ~ 4050 5750
$Comp
L power:+5V #PWR0117
U 1 1
P 3650 5650
F 0 "#PWR0117" H 3650 5500 50  0001 C CNN
F 1 "+5V" H 3665 5823 50  0000 C CNN
F 2 "" H 3650 5650 50  0001 C CNN
F 3 "" H 3650 5650 50  0001 C CNN
	1    3650 5650
	1    0    0    -1  
$EndComp
Wire Wire Line
	2100 6250 2100 6300
Wire Wire Line
	3650 5650 3650 5750
Connection ~ 3650 5750
Wire Wire Line
	3650 5750 4050 5750
$Comp
L Device:C_Small C9
U 1 1
P 2200 6500
F 0 "C9" H 2292 6546 50  0000 L CNN
F 1 "100n" H 2292 6455 50  0000 L CNN
F 2 "Capacitor_SMD:C_0603_1608Metric" H 2200 6500 50  0001 C CNN
F 3 "~" H 2200 6500 50  0001 C CNN
F 4 "C14663" H 2200 6500 50  0001 C CNN "JLCPN"
	1    2200 6500
	1    0    0    -1  
$EndComp
Wire Wire Line
	2000 6400 2000 6300
Wire Wire Line
	2000 6300 2100 6300
Wire Wire Line
	2200 6300 2200 6400
Connection ~ 2100 6300
Wire Wire Line
	2100 6300 2200 6300
Wire Wire Line
	2000 6600 2000 6700
Wire Wire Line
	2000 6700 2100 6700
Wire Wire Line
	2200 6700 2200 6600
Connection ~ 2100 6700
Wire Wire Line
	2100 6700 2200 6700
Wire Wire Line
	4000 5900 4000 5850
Wire Wire Line
	4000 5850 3550 5850
Wire Wire Line
	3550 5850 3550 6500
Wire Wire Line
	4300 6550 4300 6500
Wire Wire Line
	4300 6500 3550 6500
Connection ~ 3550 6500
Wire Wire Line
	3550 6500 3550 6950
$Comp
L power:GND #PWR0123
U 1 1
P 3550 6950
F 0 "#PWR0123" H 3550 6700 50  0001 C CNN
F 1 "GND" H 3555 6777 50  0000 C CNN
F 2 "" H 3550 6950 50  0001 C CNN
F 3 "" H 3550 6950 50  0001 C CNN
	1    3550 6950
	1    0    0    -1  
$EndComp
$Comp
L Device:C_Small C10
U 1 1
P 3000 6450
F 0 "C10" V 3137 6450 50  0000 C CNN
F 1 "1n" V 3228 6450 50  0000 C CNN
F 2 "Capacitor_SMD:C_0603_1608Metric" H 3000 6450 50  0001 C CNN
F 3 "~" H 3000 6450 50  0001 C CNN
F 4 "C1588" H 3000 6450 50  0001 C CNN "JLCPN"
	1    3000 6450
	0    1    1    0   
$EndComp
Wire Wire Line
	2850 6100 2850 6450
Wire Wire Line
	2850 6450 2900 6450
Wire Wire Line
	3150 6450 3150 6100
Wire Wire Line
	3100 6450 3150 6450
Connection ~ 2850 6100
Wire Wire Line
	2850 6100 2900 6100
Connection ~ 3150 6100
Wire Wire Line
	3150 6100 3400 6100
Wire Wire Line
	2000 1100 2000 1250
Connection ~ 2000 1250
Wire Wire Line
	2000 1250 2000 1550
$Comp
L Device:D_Zener_Small D7
U 1 1
P 2350 1650
F 0 "D7" V 1750 1450 50  0000 L CNN
F 1 "PESD5V0U1UA,115" V 1850 1450 50  0000 L CNN
F 2 "Diode_SMD:D_SOD-323" V 2350 1650 50  0001 C CNN
F 3 "~" V 2350 1650 50  0001 C CNN
F 4 "C139614" V 2350 1650 50  0001 C CNN "JLCPN"
	1    2350 1650
	0    1    1    0   
$EndComp
$Comp
L power:GND #PWR0114
U 1 1
P 2350 2000
F 0 "#PWR0114" H 2350 1750 50  0001 C CNN
F 1 "GND" H 2355 1827 50  0000 C CNN
F 2 "" H 2350 2000 50  0001 C CNN
F 3 "" H 2350 2000 50  0001 C CNN
	1    2350 2000
	1    0    0    -1  
$EndComp
Wire Wire Line
	2350 1250 2350 1550
Wire Wire Line
	2350 1750 2350 2000
Connection ~ 2350 1250
Wire Wire Line
	2350 1250 2000 1250
Wire Wire Line
	8950 1500 9750 1500
Wire Wire Line
	8950 1600 9750 1600
$EndSCHEMATC
